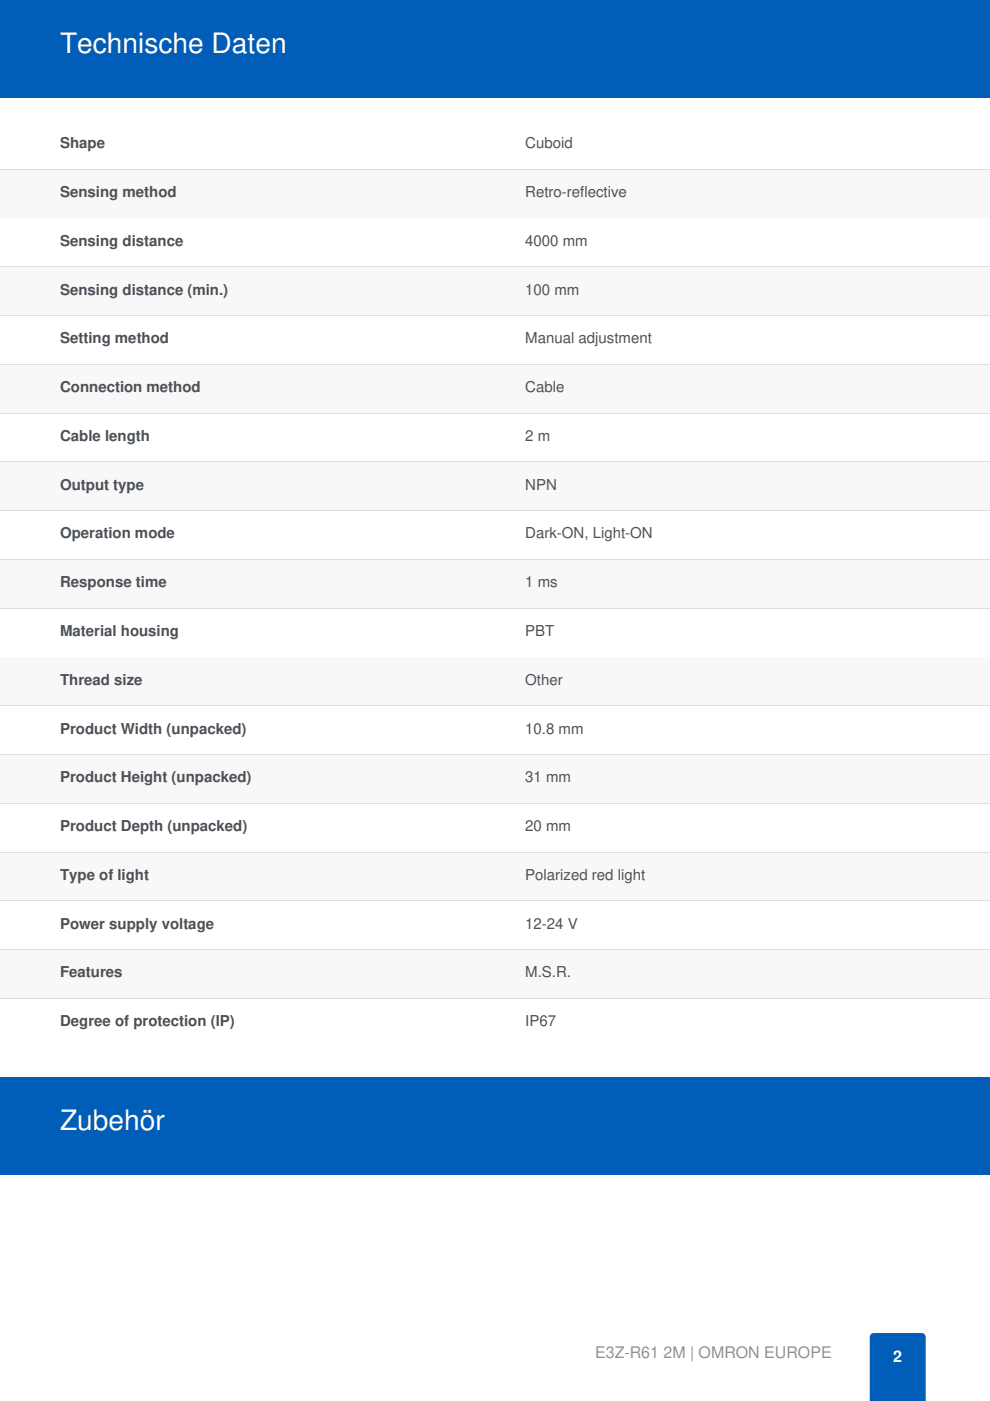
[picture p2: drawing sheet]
<svg xmlns="http://www.w3.org/2000/svg" width="210mm" height="297mm" viewBox="0 0 210 297" stroke-linecap="round" stroke-linejoin="round" font-family="sans-serif">
<path d="M0 0h209.9v20.7h-209.9z" fill="#005eb8"/>
<path d="M0 25.7h105v10.3h-105z" fill="#fff"/>
<path d="M0 35.9h105" fill="none" stroke="#dfdfdf" stroke-width=".21"/>
<path d="M105 25.7h104.8v10.3h-104.8z" fill="#fff"/>
<path d="M105 35.9h104.8" fill="none" stroke="#dfdfdf" stroke-width=".21"/>
<path d="M0 36h105v10.3h-105z" fill="#f8f8f8"/>
<path d="M0 46.2h105" fill="none" stroke="#dfdfdf" stroke-width=".21"/>
<path d="M105 36h104.8v10.3h-104.8z" fill="#f8f8f8"/>
<path d="M105 46.2h104.8" fill="none" stroke="#dfdfdf" stroke-width=".21"/>
<path d="M0 46.3h105v10.4h-105z" fill="#fff"/>
<path d="M0 56.6h105" fill="none" stroke="#dfdfdf" stroke-width=".21"/>
<path d="M105 46.3h104.8v10.4h-104.8z" fill="#fff"/>
<path d="M105 56.6h104.8" fill="none" stroke="#dfdfdf" stroke-width=".21"/>
<path d="M0 56.7h105v10.3h-105z" fill="#f8f8f8"/>
<path d="M0 66.9h105" fill="none" stroke="#dfdfdf" stroke-width=".21"/>
<path d="M105 56.7h104.8v10.3h-104.8z" fill="#f8f8f8"/>
<path d="M105 66.9h104.8" fill="none" stroke="#dfdfdf" stroke-width=".21"/>
<path d="M0 67h105v10.4h-105z" fill="#fff"/>
<path d="M0 77.3h105" fill="none" stroke="#dfdfdf" stroke-width=".21"/>
<path d="M105 67h104.8v10.4h-104.8z" fill="#fff"/>
<path d="M105 77.3h104.8" fill="none" stroke="#dfdfdf" stroke-width=".21"/>
<path d="M0 77.4h105v10.3h-105z" fill="#f8f8f8"/>
<path d="M0 87.6h105" fill="none" stroke="#dfdfdf" stroke-width=".21"/>
<path d="M105 77.4h104.8v10.3h-104.8z" fill="#f8f8f8"/>
<path d="M105 87.6h104.8" fill="none" stroke="#dfdfdf" stroke-width=".21"/>
<path d="M0 87.7h105v10.3h-105z" fill="#fff"/>
<path d="M0 97.9h105" fill="none" stroke="#dfdfdf" stroke-width=".21"/>
<path d="M105 87.7h104.8v10.3h-104.8z" fill="#fff"/>
<path d="M105 97.9h104.8" fill="none" stroke="#dfdfdf" stroke-width=".21"/>
<path d="M0 98h105v10.4h-105z" fill="#f8f8f8"/>
<path d="M0 108.3h105" fill="none" stroke="#dfdfdf" stroke-width=".21"/>
<path d="M105 98h104.8v10.4h-104.8z" fill="#f8f8f8"/>
<path d="M105 108.3h104.8" fill="none" stroke="#dfdfdf" stroke-width=".21"/>
<path d="M0 108.4h105v10.3h-105z" fill="#fff"/>
<path d="M0 118.6h105" fill="none" stroke="#dfdfdf" stroke-width=".21"/>
<path d="M105 108.4h104.8v10.3h-104.8z" fill="#fff"/>
<path d="M105 118.6h104.8" fill="none" stroke="#dfdfdf" stroke-width=".21"/>
<path d="M0 118.7h105v10.4h-105z" fill="#f8f8f8"/>
<path d="M0 129h105" fill="none" stroke="#dfdfdf" stroke-width=".21"/>
<path d="M105 118.7h104.8v10.4h-104.8z" fill="#f8f8f8"/>
<path d="M105 129h104.8" fill="none" stroke="#dfdfdf" stroke-width=".21"/>
<path d="M0 129.1h105v10.3h-105z" fill="#fff"/>
<path d="M0 139.3h105" fill="none" stroke="#dfdfdf" stroke-width=".21"/>
<path d="M105 129.1h104.8v10.3h-104.8z" fill="#fff"/>
<path d="M105 139.3h104.8" fill="none" stroke="#dfdfdf" stroke-width=".21"/>
<path d="M0 139.4h105v10.4h-105z" fill="#f8f8f8"/>
<path d="M0 149.7h105" fill="none" stroke="#dfdfdf" stroke-width=".21"/>
<path d="M105 139.4h104.8v10.4h-104.8z" fill="#f8f8f8"/>
<path d="M105 149.7h104.8" fill="none" stroke="#dfdfdf" stroke-width=".21"/>
<path d="M0 149.8h105v10.3h-105z" fill="#fff"/>
<path d="M0 160h105" fill="none" stroke="#dfdfdf" stroke-width=".21"/>
<path d="M105 149.8h104.8v10.3h-104.8z" fill="#fff"/>
<path d="M105 160h104.8" fill="none" stroke="#dfdfdf" stroke-width=".21"/>
<path d="M0 160.1h105v10.3h-105z" fill="#f8f8f8"/>
<path d="M0 170.3h105" fill="none" stroke="#dfdfdf" stroke-width=".21"/>
<path d="M105 160.1h104.8v10.3h-104.8z" fill="#f8f8f8"/>
<path d="M105 170.3h104.8" fill="none" stroke="#dfdfdf" stroke-width=".21"/>
<path d="M0 170.4h105v10.4h-105z" fill="#fff"/>
<path d="M0 180.7h105" fill="none" stroke="#dfdfdf" stroke-width=".21"/>
<path d="M105 170.4h104.8v10.4h-104.8z" fill="#fff"/>
<path d="M105 180.7h104.8" fill="none" stroke="#dfdfdf" stroke-width=".21"/>
<path d="M0 180.8h105v10.3h-105z" fill="#f8f8f8"/>
<path d="M0 191h105" fill="none" stroke="#dfdfdf" stroke-width=".21"/>
<path d="M105 180.8h104.8v10.3h-104.8z" fill="#f8f8f8"/>
<path d="M105 191h104.8" fill="none" stroke="#dfdfdf" stroke-width=".21"/>
<path d="M0 191.1h105v10.4h-105z" fill="#fff"/>
<path d="M0 201.4h105" fill="none" stroke="#dfdfdf" stroke-width=".21"/>
<path d="M105 191.1h104.8v10.4h-104.8z" fill="#fff"/>
<path d="M105 201.4h104.8" fill="none" stroke="#dfdfdf" stroke-width=".21"/>
<path d="M0 201.5h105v10.3h-105z" fill="#f8f8f8"/>
<path d="M0 211.7h105" fill="none" stroke="#dfdfdf" stroke-width=".21"/>
<path d="M105 201.5h104.8v10.3h-104.8z" fill="#f8f8f8"/>
<path d="M105 211.7h104.8" fill="none" stroke="#dfdfdf" stroke-width=".21"/>
<g fill="#fff">
<path d="M0 211.8h105v10.1h-105z"/>
<path d="M105 211.8h104.8v10.1h-104.8z"/>
</g>
<path d="M0 228.3h209.9v20.7h-209.9z" fill="#005eb8"/>
<g fill="#fff">
<path d="M0 269.1h42.2z"/>
<path d="M42.2 269.1h52.3z"/>
<path d="M94.5 269.1h115.3z"/>
<path d="M0 269.1h209.8v28h-209.8z"/>
</g>
<path d="M184.7 282.9l.6-.3h10.1a.85 .85 0 0 1 .9 .9v13.6h-11.9v-13.6z" fill-rule="evenodd" fill="#005eb8"/>
<g font-size="6" fill="#fff">
<text x="12.7" y="11.3">Technische Daten</text>
<text x="12.7" y="239.6">Zubehör</text>
</g>
<g font-size="3.4" fill="#8a9199">
<text x="126.2" y="287.9">E3Z-R61</text>
<text x="140.7" y="287.9">2M | OMRON EUROPE</text>
</g>
<text font-size="3.4" fill="#fff" x="189.4" y="288.8">2</text>
<g font-size="3.2" fill="#4c5157">
<text x="12.7" y="31.4">Shape</text>
<text x="111.4" y="31.4">Cuboid</text>
<text x="12.7" y="41.8">Sensing method</text>
<text x="111.4" y="41.8">Retro-reflective</text>
<text x="12.7" y="52.1">Sensing distance</text>
<text x="111.4" y="52.1">4000 mm</text>
<text x="12.7" y="62.4">Sensing distance (min.)</text>
<text x="111.4" y="62.4">100 mm</text>
<text x="12.7" y="72.8">Setting method</text>
<text x="111.4" y="72.8">Manual adjustment</text>
<text x="12.7" y="83.1">Connection method</text>
<text x="111.4" y="83.1">Cable</text>
<text x="12.7" y="93.5">Cable length</text>
<text x="111.4" y="93.5">2 m</text>
<text x="12.7" y="103.8">Output type</text>
<text x="111.4" y="103.8">NPN</text>
<text x="12.7" y="114.2">Operation mode</text>
<text x="111.4" y="114.2">Dark-ON, Light-ON</text>
<text x="12.7" y="124.5">Response time</text>
<text x="111.4" y="124.5">1 ms</text>
<text x="12.7" y="134.8">Material housing</text>
<text x="111.4" y="134.8">PBT</text>
<text x="12.7" y="145.2">Thread size</text>
<text x="111.4" y="145.2">Other</text>
<text x="12.7" y="155.5">Product Width (unpacked)</text>
<text x="111.4" y="155.5">10.8 mm</text>
<text x="12.7" y="165.9">Product Height (unpacked)</text>
<text x="111.4" y="165.9">31 mm</text>
<text x="12.7" y="176.2">Product Depth (unpacked)</text>
<text x="111.4" y="176.2">20 mm</text>
<text x="12.7" y="186.5">Type of light</text>
<text x="111.4" y="186.5">Polarized red light</text>
<text x="12.7" y="196.9">Power supply voltage</text>
<text x="111.4" y="196.9">12-24 V</text>
<text x="12.7" y="207.2">Features</text>
<text x="111.4" y="207.2">M.S.R.</text>
<text x="12.7" y="217.6">Degree of protection (IP)</text>
<text x="111.4" y="217.6">IP67</text>
</g>
</svg>
